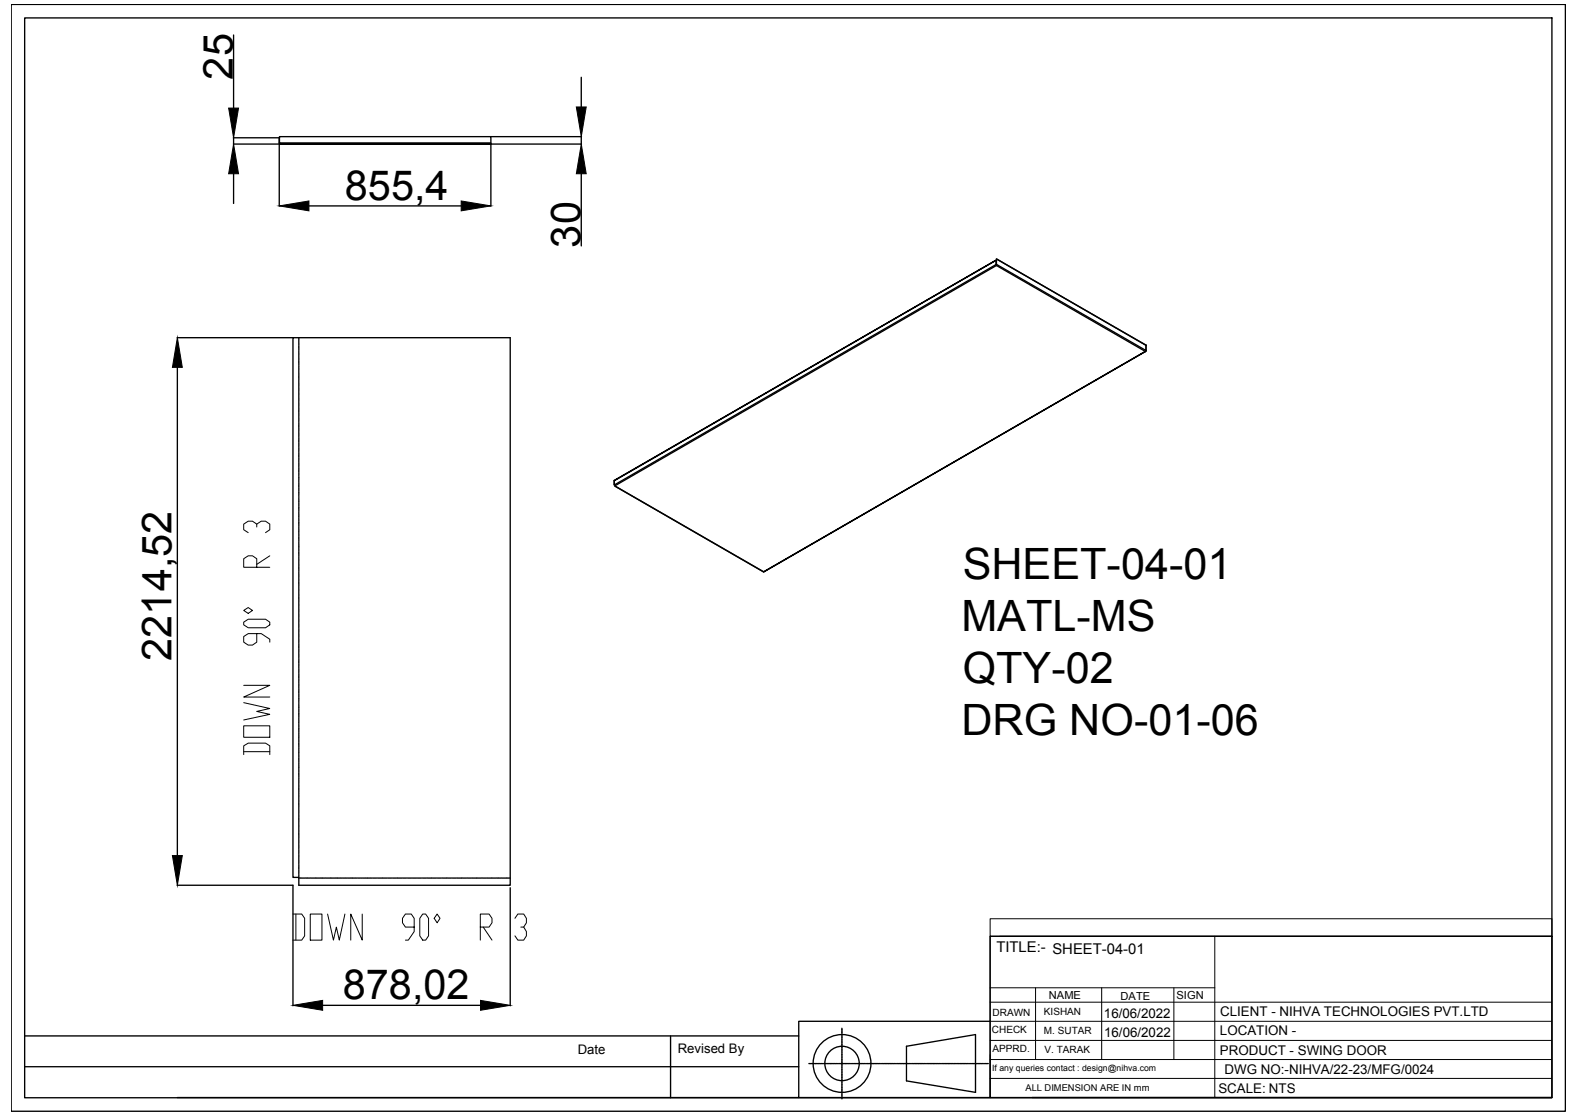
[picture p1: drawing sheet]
<svg xmlns="http://www.w3.org/2000/svg" width="297mm" height="210mm" viewBox="0 0 297 210" stroke-linecap="round" stroke-linejoin="round" font-family="sans-serif">
<!-- layer: 0 -->
<g fill="none" stroke="#000" stroke-width=".25">
<path d="M2.1 .8h292.6v208.4h-292.6zM4.6 3.4h287.5v203.3h-287.5zM44 6.6v13.7M109.4 14.5v5.6M43.9 25.9h8.7M44 25.9v1.2M44 32.7v5.6M52.6 25.9v1zM52.6 27v11.8M52.6 26.9l.2 .1-.2-.1M52.6 26.9h39.8v.2M52.6 25.9v-.2h39.8v1.2"/>
<path d="M52.6 27v.1M52.6 27.1h.2h-8.9M58.2 38.8h28.6M92.4 27.1h-39.6h39.6M92.4 27.1v11.7M92.4 25.7h17.1M92.4 27.1h17.1M109.4 25.7v1.4M109.4 32.7v13.6M187.5 49v.8l-71.9 41.5v-.8l71.8-41.5-71.8 41.5v.8M187.5 49.8l.1 .2M187.6 48.8l28.1 16.2v1l-28.1-16.2z"/>
<path d="M187.6 48.8l28.1 16.2v1M187.6 49.7l-.1 .2M33.3 63.6h21.8M33.4 69.2v91.9M55.1 63.6h40.9v103.1h-39.8v-1.5h-1.1zM56.2 63.6v.5M56.2 64.2v.1M56.2 64.4v.6M56.2 65.1v.2M56.2 65.3v.6M56.2 66.1v.1M56.2 66.3v.6"/>
<path d="M56.2 67v.1M56.2 67.3v.5M56.2 68v.1M56.2 68.2v.6M56.2 68.9v.1M56.2 69.2v.6M56.2 69.9v.1M56.2 70.1v.6M56.2 70.8v.1M56.2 71v.6M56.2 71.7v.2M56.2 72v.6"/>
<path d="M56.2 72.7v.1M56.2 72.9v.6M56.2 73.6v.2M56.2 73.9v.6M56.2 74.6v.1M56.2 74.8v.6M56.2 75.6h.1M56.2 75.8v.6M56.2 76.5v.1M56.2 76.7v.6M56.2 77.4v.1M56.2 77.7v.6"/>
<path d="M56.2 78.4v.1M56.2 78.6v.6M56.2 79.3v.1M56.2 79.6v.6M215.6 66.2l-28-16.2-71.9 41.5 28 16.1M215.7 66.2l.1-.2-.2 .2M56.2 80.2v.2M56.2 80.5v.6M56.2 81.2v.1M56.2 81.4v.6M56.2 82.2v.1M56.2 82.4v.6"/>
<path d="M56.2 83.1v.1M56.2 83.3v.6M56.2 84.1h.1M56.2 84.3v.6M56.2 85v.1M56.2 85.2v.6M56.2 85.9v.1M56.2 86.2v.6M56.2 86.9v.1M56.2 87.1v.6M56.2 87.8v.2M56.2 88.1v.6"/>
<path d="M56.2 88.8v.1M56.2 89v.6M56.2 89.7v.2M56.2 89.9v.6M56.2 90.7v.1M56.2 90.9v.6M56.2 91.6v.1M56.2 91.8v.6M56.2 92.6v.1M56.2 92.8v.6M56.2 93.5v.1M56.2 93.8v.5"/>
<path d="M56.2 94.4v.2M56.2 94.7v.6M56.2 95.4v.1M56.2 95.6v.6M56.2 96.3v.2M56.2 96.6v.6M56.2 97.3v.1M56.2 97.5v.6M56.2 98.2v.2M56.2 98.5v.5M56.2 99.2v.1M56.2 99.4v.6"/>
<path d="M115.7 91.5l28 16.2M56.2 100.1v.1M56.2 100.4v.6M56.2 101.1v.1M56.2 101.3v.6M56.2 102v.1M56.2 102.3v.6M56.2 102.9v.2M56.2 103.2v.6M56.2 103.9v.1M56.2 104.1v.6M56.2 104.8v.2"/>
<path d="M56.2 105.1v.6M56.2 105.8v.1M56.2 106v.6M56.2 106.8v.1M56.2 107v.6M56.2 107.7v.1M56.2 107.9v.6M56.2 108.7h.1M56.2 108.9v.6M56.2 109.6v.1M56.2 109.8v.6M56.2 110.5v.1"/>
<path d="M56.2 110.8v.6M56.2 111.5v.1M56.2 111.7v.6M56.2 112.4v.2M56.2 112.6v.6M56.2 113.4v.1M56.2 113.6v.6M56.2 114.3v.1M56.2 114.5v.6M56.2 115.3v.1M56.2 115.5v.6M56.2 116.2v.1"/>
<path d="M56.2 116.4v.6M56.2 117.2h.1M56.2 117.4v.6M56.2 118.1v.1M56.2 118.3v.6M56.2 119v.2M56.2 119.3v.6M143.7 107.6l71.9-41.4zM56.2 120v.1M56.2 120.2v.6M56.2 120.9v.2M56.2 121.2v.6"/>
<path d="M56.2 121.9v.1M56.2 122.1v.6M56.2 122.8v.1M56.2 123v.6M56.2 123.8v.1M56.2 124v.6M56.2 124.7v.1M56.2 125v.5M56.2 125.7v.1M56.2 125.9v.6M56.2 126.6v.1M56.2 126.9v.6"/>
<path d="M56.2 127.5v.2M56.2 127.8v.6M56.2 128.5v.1M56.2 128.7v.6M56.2 129.4v.2M56.2 129.7v.6M56.2 130.4v.1M56.2 130.6v.6M56.2 131.3v.2M56.2 131.6v.6M56.2 132.3v.1M56.2 132.5v.6"/>
<path d="M56.2 133.2v.1M56.2 133.5v.6M56.2 134.2v.1M56.2 134.4v.6M56.2 135.1v.1M56.2 135.4v.6M56.2 136v.2M56.2 136.3v.6M56.2 137v.1M56.2 137.2v.6M56.2 138v.1M56.2 138.2v.6"/>
<path d="M56.2 138.9v.1M56.2 139.1v.6M56.2 139.9v.1M56.2 140.1v.6M56.2 140.8v.1M56.2 141v.6M56.2 141.7v.1M56.2 142v.6M56.2 142.7v.1M56.2 142.9v.6M56.2 143.6v.1M56.2 143.9v.6"/>
<path d="M56.2 144.6v.1M56.2 144.8v.6M56.2 145.5v.2M56.2 145.7v.6M56.2 146.5v.1M56.2 146.7v.6M56.2 147.4v.1M56.2 147.6v.6M56.2 148.4v.1M56.2 148.6v.6M56.2 149.3v.1M56.2 149.5v.6"/>
<path d="M56.2 150.3v.1M56.2 150.5v.6M56.2 151.2v.1M56.2 151.4v.6M56.2 152.1v.2M56.2 152.4v.6M56.2 153.1v.1M56.2 153.3v.6M56.2 154v.2M56.2 154.2v.6M56.2 155v.1M56.2 155.2v.6"/>
<path d="M56.2 155.9v.1M56.2 156.2v.5M56.2 156.9v.1M56.2 157.1v.6M56.2 157.8v.1M56.2 158.1v.6M56.2 158.8v.1M56.2 159v.6M56.2 159.7v.1M56.2 160v.5M33.3 166.7h21.8v22.6M56.2 160.6v.2"/>
<path d="M56.2 160.9v.6M56.2 161.6v.1M56.2 161.8v.6M56.2 162.5v.2M56.2 162.8v.6M56.2 163.5v.1M56.2 163.7v.6M56.2 164.5h.1M56.2 164.7v.5M56.2 165.3h.4M56.7 165.3h.1M56.9 165.3h.6"/>
<path d="M57.6 165.3h.2M57.9 165.3h.5M58.6 165.3h.1M58.8 165.3h.6M59.5 165.3h.1M59.8 165.3h.6M60.5 165.3h.1M60.7 165.3h.6M61.4 165.3h.1M61.7 165.3h.6M62.3 165.3h.2M62.6 165.3h.6"/>
<path d="M63.3 165.3h.1M63.5 165.3h.6M64.2 165.3h.2M64.5 165.3h.6M65.2 165.3h.1M65.4 165.3h.6M66.2 165.3h.1M66.4 165.3h.6M67.1 165.3h.1M67.3 165.3h.6M68.1 165.3h.1M68.3 165.3h.6"/>
<path d="M69 165.3h.1M69.2 165.3h.6M69.9 165.3h.1M70.2 165.3h.6M70.9 165.3h.1M71.1 165.3h.6M71.8 165.3h.2M72 165.3h.6M72.8 165.3h.1M73 165.3h.6M73.7 165.3h.1M73.9 165.3h.6"/>
<path d="M74.7 165.3h.1M74.9 165.3h.6M75.6 165.3h.1M75.8 165.3h.6M76.6 165.3h.1M76.8 165.3h.6M77.5 165.3h.1M77.8 165.3h.5M78.4 165.3h.2M78.7 165.3h.6M79.4 165.3h.1M79.6 165.3h.6"/>
<path d="M80.3 165.3h.2M80.6 165.3h.6M81.3 165.3h.1M81.5 165.3h.6M82.2 165.3h.1M82.5 165.3h.5M83.2 165.3h.1M83.4 165.3h.6M84.1 165.3h.1M84.4 165.3h.5M85.1 165.3h.1M85.3 165.3h.6"/>
<path d="M86 165.3h.1M86.3 165.3h.6M86.9 165.3h.2M87.2 165.3h.6M87.9 165.3h.1M88.1 165.3h.6M88.8 165.3h.2M89.1 165.3h.6M89.8 165.3h.1M90 165.3h.6M90.7 165.3h.1M91 165.3h.6"/>
<path d="M91.7 165.3h.1M91.9 165.3h.6M92.6 165.3h.1M92.9 165.3h.6M93.6 165.3h.1M93.8 165.3h.6M94.5 165.3h.1M94.8 165.3h.6M95.4 165.3h.2M95.7 165.3h.3M96 167.1v22.2M186.4 176.3h105.7v30.3h-105.7z"/>
<path d="M4.6 195h145.8M60.7 189.3h29.8M126.2 195v11.7M158.5 193.6v1.1M158.5 194.8v.3M158.5 195.2v.4M158.5 195.7h.1M158.5 195.8v.4M158.5 196.3v1.2M158.5 197.6v.4M158.5 198.1h.1M158.5 198.2v.4"/>
<path d="M158.5 198.7v.3M158.5 199.1v1.2M170.6 197l13-2.2v10.8l-13-2.1zM186.4 192.3h-36v14.3h-117M4.6 200.8h145.8M150.4 206.6h36M152.3 200.2h.3M152.7 200.2h1.2M154 200.2h.4M154.5 200.2h.3M154.9 200.2h.1M155.1 200.2h.3"/>
<path d="M155.5 200.2h1.2M156.8 200.2h.4M157.3 200.2h.4M157.8 200.2h.1M157.9 200.2h.4M158.4 200.2h1.2M158.5 200.4v.4M158.5 200.9h.1M158.5 201v.4M158.5 201.5v.4M158.5 202v1.2M158.5 203.3v.4"/>
<path d="M158.5 203.7v.1M158.5 203.9v.3M158.5 204.3v1.7M158.5 206.1v.4M158.5 206.6h.1M158.5 206.7v.2M159.7 200.2h.3M160.1 200.2h.1M160.3 200.2h.2M160.6 200.2h.1M160.7 200.2h.4M161.2 200.2h1.2"/>
<path d="M162.5 200.2h.4M163 200.2h.1M163.1 200.2h.4M163.6 200.2h.3M164 200.2h1.3M165.3 200.2h.4M165.8 200.2h.1M165.9 200.2h.4M166.4 200.2h1.7M168.2 200.2h.4M168.6 200.2h.1M168.8 200.2h.3"/>
<path d="M169.2 200.2h1.7M171 200.2h.4M171.5 200.2h.1M171.6 200.2h.4M172.1 200.2h1.7M173.8 200.2h.4M174.3 200.2h.1M174.4 200.2h.4M174.9 200.2h1.2M176.2 200.2h.4M176.7 200.2h.4M177.2 200.2h.1"/>
<path d="M177.3 200.2h.4M177.7 200.2h1.3M179.1 200.2h.3M179.5 200.2h.4M180 200.2h.1M180.1 200.2h.4M180.6 200.2h1.2M181.9 200.2h.4M182.4 200.2h.1M182.5 200.2h.2M182.8 200.2h.1M183 200.2h.3"/>
<path d="M183.4 200.2h1.2M184.7 200.2h.4M185.2 200.2h.1M185.3 200.2h.4M185.8 200.2h.2M194.3 206.6h97.8"/>
<circle cx="158.5" cy="200.2" r="5.4"/>
<circle cx="158.5" cy="200.2" r="3.2"/>
</g>
<path d="M44 27.1l.9 5.6h-1.9zM43 20.3h1.9l-.9 5.6zM52.6 38.8l5.6-1v1.9zM86.8 37.8l5.6 1-5.6 .9zM108.5 20.1h1.8l-.9 5.6zM109.4 27.1l.9 5.6h-1.8zM33.4 63.6l.9 5.6h-1.8zM32.5 161.1h1.8l-.9 5.6zM55.1 189.3l5.6-1v1.9zM90.5 188.3l5.5 1-5.5 .9z" fill="#000" stroke="#000" stroke-width=".19"/>
<g fill="none" stroke="#000" stroke-width=".19">
<path d="M186.4 173h105.7v3.3h-105.7zM186.4 176.3v30.3M188.2 176.3h103.9M228.7 176.3v30.3M186.4 199.5h105.7M186.4 195.9h105.7M186.4 192.3h105.7M186.4 188.7h105.7M186.4 186h42.3M194.9 186v13.5M207.4 186v13.5M221 186v13.5"/>
<path d="M186.4 203h105.7"/>
</g>
<text font-size="8.8" x="54" y="178.2">DOWN 90° R 3</text>
<text font-size="8.4" x="51.5" y="143.2" transform="rotate(-90 51.5 143.2)">DOWN 90° R 3</text>
<g font-size="8.1">
<text x="181.2" y="109">SHEET-04-01</text>
<text x="181" y="118.7">MATL-MS</text>
<text x="181.2" y="128.6">QTY-02</text>
<text x="181" y="138.3">DRG NO-01-06</text>
</g>
<g font-size="7.8">
<text x="43.8" y="15" transform="rotate(-90 43.8 15)">25</text>
<text x="64.9" y="37.6">855,4</text>
<text x="109.3" y="46.6" transform="rotate(-90 109.3 46.6)">30</text>
<text x="32.3" y="124.4" transform="rotate(-90 32.3 124.4)">2214,52</text>
<text x="64.5" y="188.1">878,02</text>
</g>
<text font-size="2.8" x="187.6" y="179.2">TITLE:- SHEET-04-01</text>
<g font-size="2.5">
<text x="207.8" y="191.6">16/06/2022</text>
<text x="229.7" y="191.3">CLIENT - NIHVA TECHNOLOGIES PVT.LTD</text>
<text x="207.8" y="195.2">16/06/2022</text>
<text x="229.6" y="194.9">LOCATION -</text>
<text x="108.7" y="198.5">Date</text>
<text x="127.6" y="198.2">Revised By</text>
<text x="229.6" y="198.5">PRODUCT - SWING DOOR</text>
<text x="230.5" y="202.1">DWG NO:-NIHVA/22-23/MFG/0024</text>
<text x="229.3" y="205.7">SCALE: NTS</text>
</g>
<g font-size="2.1">
<text x="197.4" y="188.1">NAME</text>
<text x="210.9" y="188.2">DATE</text>
<text x="221.5" y="188">SIGN</text>
</g>
<g font-size="1.9">
<text x="186.8" y="191.2">DRAWN</text>
<text x="196.5" y="191.1">KISHAN</text>
<text x="186.7" y="194.4">CHECK</text>
<text x="186.8" y="198">APPRD.</text>
<text x="196.5" y="194.7">M. SUTAR</text>
<text x="196.6" y="198.3">V. TARAK</text>
</g>
<text font-size="1.8" x="193" y="205.4">ALL DIMENSION ARE IN mm</text>
<text font-size="1.6" x="186.8" y="201.7">If any queries contact : design@nihva.com</text>
</svg>
